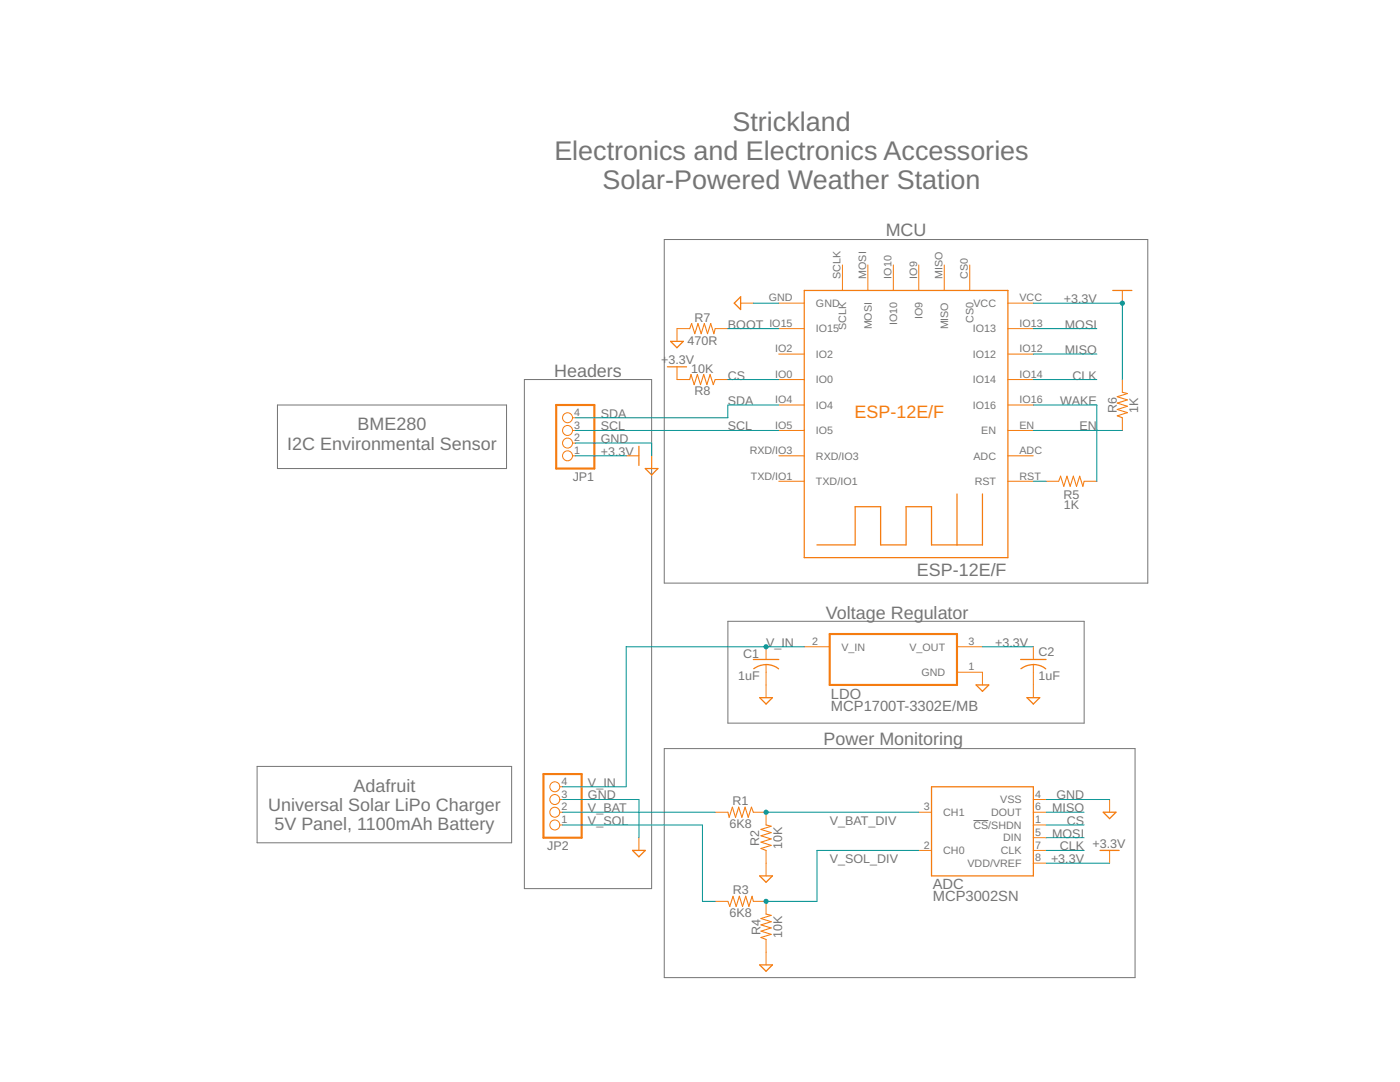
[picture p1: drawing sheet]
<svg xmlns="http://www.w3.org/2000/svg" width="279mm" height="216mm" viewBox="0 0 279 216" stroke-linecap="round" stroke-linejoin="round" font-family="sans-serif">
<path d="M132.6 47.8h96.5v68.6h-96.5zM104.6 75.7h25.4v101.6h-25.4zM55.4 80.8h45.7v12.7h-45.7zM145.3 124h71.1v20.3h-71.1zM51.3 152.9h50.8v15.3h-50.8zM132.6 149.4h93.9v45.7h-93.9zM194.3 163.7h2.9" fill="none" stroke="#757575" stroke-width=".2"/>
<path d="M111 80.8h7.6v12.7h-7.6zM165.6 126.5h25.4v10.2h-25.4zM108.5 154.5h7.6v12.7h-7.6z" fill="none" stroke="#f57c10" stroke-width=".42"/>
<g fill="none" stroke="#f57c10" stroke-width=".2">
<path d="M168.1 52.9v5.1M173.2 52.9v5.1M178.3 52.9v5.1M183.4 52.9v5.1M188.4 52.9v5.1M193.5 52.9v5.1M224 58v2.5M135.1 73.2v2.5h2.5M137.6 65.6h-2.5v2.5M142.7 65.6h2.6M142.7 75.7h2.6M147.8 60.5h2.5"/>
<path d="M155.4 65.6h5.1M155.4 75.7h5.1M155.4 60.5h5.1M155.4 70.7h5.1M201.1 65.6h5.1M201.1 75.7h5.1M201.1 60.5h5.1M201.1 70.7h5.1M224 75.7v2.6M114.2 91h.6M114.2 88.4h.6M114.2 85.9h.6"/>
<path d="M114.2 83.4h.6M125 91h2.5M130 91v2.5M155.4 91h5.1M155.4 85.9h5.1M155.4 96h5.1M155.4 80.8h5.1M201.1 91h5.1M201.1 85.9h5.1M201.1 96h5.1M201.1 80.8h5.1M208.8 96h2.5"/>
<path d="M216.4 96h2.5M224 83.4v2.5M152.9 129.1v2.5M152.9 132.6v6.6M160.5 129.1h5.1M191 129.1h5.1M191 134.1h5.1v2.6M206.2 129.1v2.5M206.2 132.6v6.6M111.7 159.5h.6M111.7 157h.6M206.2 159.5h2.6"/>
<path d="M221.4 159.5v2.6M111.7 164.6h.6M111.7 162.1h.6M127.5 167.2v2.5M142.7 162.1h2.6M142.7 179.9h2.6M150.3 162.1h2.6v2.5M150.3 179.9h2.6v2.5M152.9 169.7v5.1M183.4 162.1h2.5M183.4 169.7h2.5M206.2 164.6h2.6"/>
<path d="M206.2 162.1h2.6M206.2 169.7h2.6M206.2 167.2h2.6M206.2 172.2h2.6M221.4 169.7v2.5M152.9 187.5v5"/>
<circle cx="113.3" cy="88.4" r=".99"/>
<circle cx="113.3" cy="91" r=".99"/>
<circle cx="113.3" cy="85.9" r=".99"/>
<circle cx="113.3" cy="83.4" r=".99"/>
<circle cx="110.7" cy="157" r=".99"/>
<circle cx="110.7" cy="159.5" r=".99"/>
<circle cx="110.7" cy="164.6" r=".99"/>
<circle cx="110.7" cy="162.1" r=".99"/>
</g>
<g fill="none" stroke="#f57c10" stroke-width=".25">
<path d="M147.8 59.2v2.6l-1.3-1.3zM160.5 58h40.6v53.3h-40.6zM222.1 58h3.8M133.2 73.2h3.8M133.8 68.1h2.6l-1.3 1.3zM127.5 89v3.9M128.8 93.5h2.5l-1.3 1.3zM191 98.6v10.1M196.1 98.6v10.1h-10.2v-7.6h-5.1v7.6h-5.1v-7.6h-5v7.6h-7.7M150.3 131.6h5.1M151.6 139.2h2.6l-1.3 1.3zM152.9 132.6l1.6 .3 .9 .6"/>
<path d="M152.9 132.6l-1.6 .3-.9 .5M194.8 136.7h2.5l-1.2 1.2zM203.7 131.6h5.1M205 139.2h2.5l-1.3 1.3zM206.2 132.6h.6a3.8 3.8 0 0 1 1.9 .9M206.2 132.6l-1 .2-1.4 .6M185.9 157h20.3v17.8h-20.3zM126.2 169.7h2.6l-1.3 1.3zM151.6 174.8h2.6l-1.3 1.2zM219.5 169.7h3.9M220.2 162.1h2.5l-1.3 1.2zM151.6 192.5h2.6l-1.3 1.3z"/>
</g>
<path d="M137.6 65.6l.4-1 .7 2 .6-2 .6 2 .7-2 .6 2 .6-2 .7 2 .2-1M137.6 75.7l.3-1 .6 2.1 .7-2.1 .6 2.1 .6-2.1 .7 2.1 .6-2.1 .6 2.1 .4-1.1M224 78.3l1 .2-2 .7 2 .6-2 .6 2 .7-2 .6 2 .6-2 .7 1 .4M211.3 96l.4-1 .6 2 .6-2 .7 2 .6-2 .6 2 .7-2 .6 2 .3-1M145.3 162.1l.2 1 .7-2 .6 2 .6-2 .7 2 .6-2 .6 2 .7-2 .3 1M145.3 179.9l.3 1 .7-2.1 .6 2.1 .7-2.1 .6 2.1 .6-2.1 .7 2.1 .6-2.1 .2 1.1M152.9 164.6l1 .3-2 .6 2 .6-2 .7 2 .6-2 .6 2 .7-2 .6 1 .4M152.9 182.4l1 .2-2 .7 2 .6-2 .7 2 .6-2 .6 2 .6-2 .7 1 .4" fill="none" stroke="#f57c10" stroke-width=".21"/>
<path d="M150.3 60.5h5.1M206.2 75.7h12.7M114.8 88.4h15.2v2.6M112.3 159.5h15.2v7.7M208.8 159.5h12.6M183.4 169.7h-20.4v10.2h-10.1M208.8 169.7h7.6" fill="none" stroke="#009292" stroke-width=".2"/>
<circle cx="152.9" cy="179.9" r=".51" fill="#009292"/>
<path d="M152.4 179.9a.51 .51 0 0 1 1 0 .51 .51 0 0 1-1 0zM152.4 179.9a.51 .51 0 0 0 1 0 .51 .51 0 0 0-1 0z" fill="#009292"/>
<path d="M206.2 60.5h17.8" fill="none" stroke="#009292" stroke-width=".2"/>
<circle cx="224" cy="60.5" r=".51" fill="#009292"/>
<path d="M223.5 60.5a.51 .51 0 0 1 1 0 .51 .51 0 0 1-1 0zM223.5 60.5a.51 .51 0 0 0 1 0 .51 .51 0 0 0-1 0z" fill="#009292"/>
<path d="M224 60.5v15.2M114.8 91h10.2M160.5 129.1h-35.5v27.9h-12.7M196.1 129.1h10.1M112.3 162.1h30.4M112.3 164.6h27.9v15.3h2.5M208.8 172.2h12.6" fill="none" stroke="#009292" stroke-width=".2"/>
<circle cx="152.9" cy="129.1" r=".51" fill="#009292"/>
<path d="M152.4 129.1a.51 .51 0 0 1 1 0 .51 .51 0 0 1-1 0zM152.4 129.1a.51 .51 0 0 0 1 0 .51 .51 0 0 0-1 0z" fill="#009292"/>
<path d="M145.3 75.7h10.1M206.2 70.7h12.7M206.2 65.6h12.7M208.8 162.1h7.6M208.8 167.2h7.6M208.8 164.6h7.6" fill="none" stroke="#009292" stroke-width=".2"/>
<circle cx="152.9" cy="162.1" r=".51" fill="#009292"/>
<path d="M152.4 162.1a.51 .51 0 0 1 1 0 .51 .51 0 0 1-1 0zM152.4 162.1a.51 .51 0 0 0 1 0 .51 .51 0 0 0-1 0z" fill="#009292"/>
<path d="M145.3 65.6h10.1M114.8 85.9h40.6M155.4 80.8h-10.1v2.6h-30.5M206.2 80.8h12.7v15.2M206.2 85.9h17.8M206.2 96h2.6M152.9 162.1h30.5" fill="none" stroke="#009292" stroke-width=".2"/>
<g font-size="5.4" fill="#757575">
<text x="146.2" y="26.2">Strickland</text>
<text x="110.6" y="31.9">Electronics and Electronics Accessories</text>
<text x="120.2" y="37.6">Solar-Powered Weather Station</text>
</g>
<g font-size="3.6" fill="#757575">
<text x="176.8" y="47.2">MCU</text>
<text x="110.6" y="75.2">Headers</text>
<text x="57.3" y="89.7">I2C Environmental Sensor</text>
<text x="71.4" y="85.9">BME280</text>
<text x="183" y="114.8">ESP-12E/F</text>
<text x="164.8" y="123.5">Voltage Regulator</text>
<text x="164.4" y="148.7">Power Monitoring</text>
<text x="53.5" y="161.8">Universal Solar LiPo Charger</text>
<text x="70.6" y="158">Adafruit</text>
<text x="54.8" y="165.6">5V Panel, 1100mAh Battery</text>
</g>
<text font-size="3.6" fill="#f57c10" x="170.5" y="83.3">ESP-12E/F</text>
<g font-size="2.9" fill="#757575">
<text x="165.8" y="141.9">MCP1700T-3302E/MB</text>
<text x="165.8" y="139.5">LDO</text>
<text x="186.2" y="179.8">MCP3002SN</text>
<text x="186.2" y="177.3">ADC</text>
</g>
<g font-size="2.5" fill="#757575">
<text x="138.6" y="64.2">R7</text>
<text x="145.3" y="65.6">BOOT</text>
<text x="212.3" y="60.5">+3.3V</text>
<text x="212.5" y="65.6">MOSI</text>
<text x="137.2" y="68.7">470R</text>
<text x="212.5" y="70.6">MISO</text>
<text x="131.9" y="72.7">+3.3V</text>
<text x="138" y="74.3">10K</text>
<text x="145.3" y="75.7">CS</text>
<text x="214" y="75.7">CLK</text>
<text x="119.9" y="83.3">SDA</text>
<text x="138.6" y="78.9">R8</text>
<text x="145.3" y="80.8">SDA</text>
<text x="211.6" y="80.8">WAKE</text>
<text x="222.9" y="82.4" transform="rotate(-90 222.9 82.4)">R6</text>
<text x="227.2" y="82.3" transform="rotate(-90 227.2 82.3)">1K</text>
<text x="119.9" y="88.4">GND</text>
<text x="119.9" y="85.9">SCL</text>
<text x="145.3" y="85.9">SCL</text>
<text x="215.4" y="85.9">EN</text>
<text x="114.3" y="95.9">JP1</text>
<text x="119.9" y="91">+3.3V</text>
<text x="212.2" y="99.5">R5</text>
<text x="212.3" y="101.5">1K</text>
<text x="148.3" y="131.2">C1</text>
<text x="152.9" y="129.1">V_IN</text>
<text x="198.6" y="129.1">+3.3V</text>
<text x="207.2" y="131">C2</text>
<text x="147.3" y="135.8">1uF</text>
<text x="207.2" y="135.8">1uF</text>
<text x="117.3" y="159.5">GND</text>
<text x="117.3" y="157">V_IN</text>
<text x="146.2" y="160.7">R1</text>
<text x="210.8" y="159.5">GND</text>
<text x="117.3" y="162.1">V_BAT</text>
<text x="117.3" y="164.6">V_SOL</text>
<text x="145.6" y="165.2">6K8</text>
<text x="165.6" y="164.6">V_BAT_DIV</text>
<text x="210" y="162.1">MISO</text>
<text x="210" y="167.1">MOSI</text>
<text x="212.9" y="164.6">CS</text>
<text x="109.2" y="169.6">JP2</text>
<text x="151.5" y="168.7" transform="rotate(-90 151.5 168.7)">R2</text>
<text x="156.1" y="169.4" transform="rotate(-90 156.1 169.4)">10K</text>
<text x="165.6" y="172.2">V_SOL_DIV</text>
<text x="209.7" y="172.2">+3.3V</text>
<text x="211.5" y="169.7">CLK +3.3V</text>
<text x="146.2" y="178.4">R3</text>
<text x="145.6" y="183">6K8</text>
<text x="151.8" y="186.5" transform="rotate(-90 151.8 186.5)">R4</text>
<text x="156.1" y="187.1" transform="rotate(-90 156.1 187.1)">10K</text>
</g>
<g font-size="2.1" fill="#757575">
<text x="167.8" y="55.6" transform="rotate(-90 167.8 55.6)">SCLK</text>
<text x="172.9" y="55.6" transform="rotate(-90 172.9 55.6)">MOSI</text>
<text x="177.9" y="55.6" transform="rotate(-90 177.9 55.6)">IO10</text>
<text x="183" y="55.6" transform="rotate(-90 183 55.6)">IO9</text>
<text x="188.1" y="55.6" transform="rotate(-90 188.1 55.6)">MISO</text>
<text x="193.2" y="55.6" transform="rotate(-90 193.2 55.6)">CS0</text>
<text x="153.4" y="60.1">GND</text>
<text x="153.5" y="65.2">IO15</text>
<text x="162.8" y="61.3">GND</text>
<text x="168.9" y="65.9" transform="rotate(-90 168.9 65.9)">SCLK</text>
<text x="174" y="65.7" transform="rotate(-90 174 65.7)">MOSI</text>
<text x="179" y="64.9" transform="rotate(-90 179 64.9)">IO10</text>
<text x="184.1" y="63.7" transform="rotate(-90 184.1 63.7)">IO9</text>
<text x="189.2" y="65.7" transform="rotate(-90 189.2 65.7)">MISO</text>
<text x="194.3" y="64.4" transform="rotate(-90 194.3 64.4)">CS0</text>
<text x="194.3" y="61.3">VCC</text>
<text x="203.5" y="65.2">IO13</text>
<text x="203.5" y="60.1">VCC</text>
<text x="154.7" y="70.3">IO2</text>
<text x="162.8" y="66.3">IO15</text>
<text x="162.8" y="71.4">IO2</text>
<text x="194.2" y="71.4">IO12</text>
<text x="194.2" y="66.3">IO13</text>
<text x="203.5" y="70.3">IO12</text>
<text x="154.7" y="75.4">IO0</text>
<text x="162.8" y="76.5">IO0</text>
<text x="194.2" y="76.5">IO14</text>
<text x="203.5" y="75.4">IO14</text>
<text x="114.6" y="83">4</text>
<text x="154.7" y="80.4">IO4</text>
<text x="162.8" y="81.6">IO4</text>
<text x="194.2" y="81.6">IO16</text>
<text x="203.5" y="80.4">IO16</text>
<text x="114.6" y="88.1">2</text>
<text x="114.6" y="85.5">3</text>
<text x="154.7" y="85.5">IO5</text>
<text x="162.8" y="86.6">IO5</text>
<text x="195.8" y="86.6">EN</text>
<text x="203.5" y="85.5">EN</text>
<text x="114.6" y="90.6">1</text>
<text x="149.6" y="90.6">RXD/IO3</text>
<text x="149.9" y="95.7">TXD/IO1</text>
<text x="162.8" y="91.7">RXD/IO3</text>
<text x="194.3" y="91.7">ADC</text>
<text x="203.5" y="95.7">RST</text>
<text x="203.5" y="90.6">ADC</text>
<text x="162.8" y="96.8">TXD/IO1</text>
<text x="194.5" y="96.8">RST</text>
<text x="162.1" y="128.7">2</text>
<text x="167.9" y="129.8">V_IN</text>
<text x="181.5" y="129.8">V_OUT</text>
<text x="193.3" y="128.7">3</text>
<text x="183.9" y="134.9">GND</text>
<text x="193.3" y="133.8">1</text>
<text x="112.1" y="161.7">2</text>
<text x="112.1" y="159.2">3</text>
<text x="112.1" y="156.6">4</text>
<text x="184.4" y="161.7">3</text>
<text x="199.6" y="160.3">VSS</text>
<text x="206.6" y="159.2">4</text>
<text x="206.6" y="161.7">6</text>
<text x="112.1" y="164.3">1</text>
<text x="188.2" y="162.8">CH1</text>
<text x="194.3" y="165.4">CS/SHDN</text>
<text x="197.8" y="162.8">DOUT</text>
<text x="200.2" y="167.9">DIN</text>
<text x="206.6" y="164.3">1</text>
<text x="206.6" y="166.8">5</text>
<text x="184.4" y="169.3">2</text>
<text x="188.2" y="170.4">CH0</text>
<text x="193.1" y="173">VDD/VREF</text>
<text x="199.7" y="170.4">CLK</text>
<text x="206.6" y="169.3">7</text>
<text x="206.6" y="171.9">8</text>
</g>
</svg>
